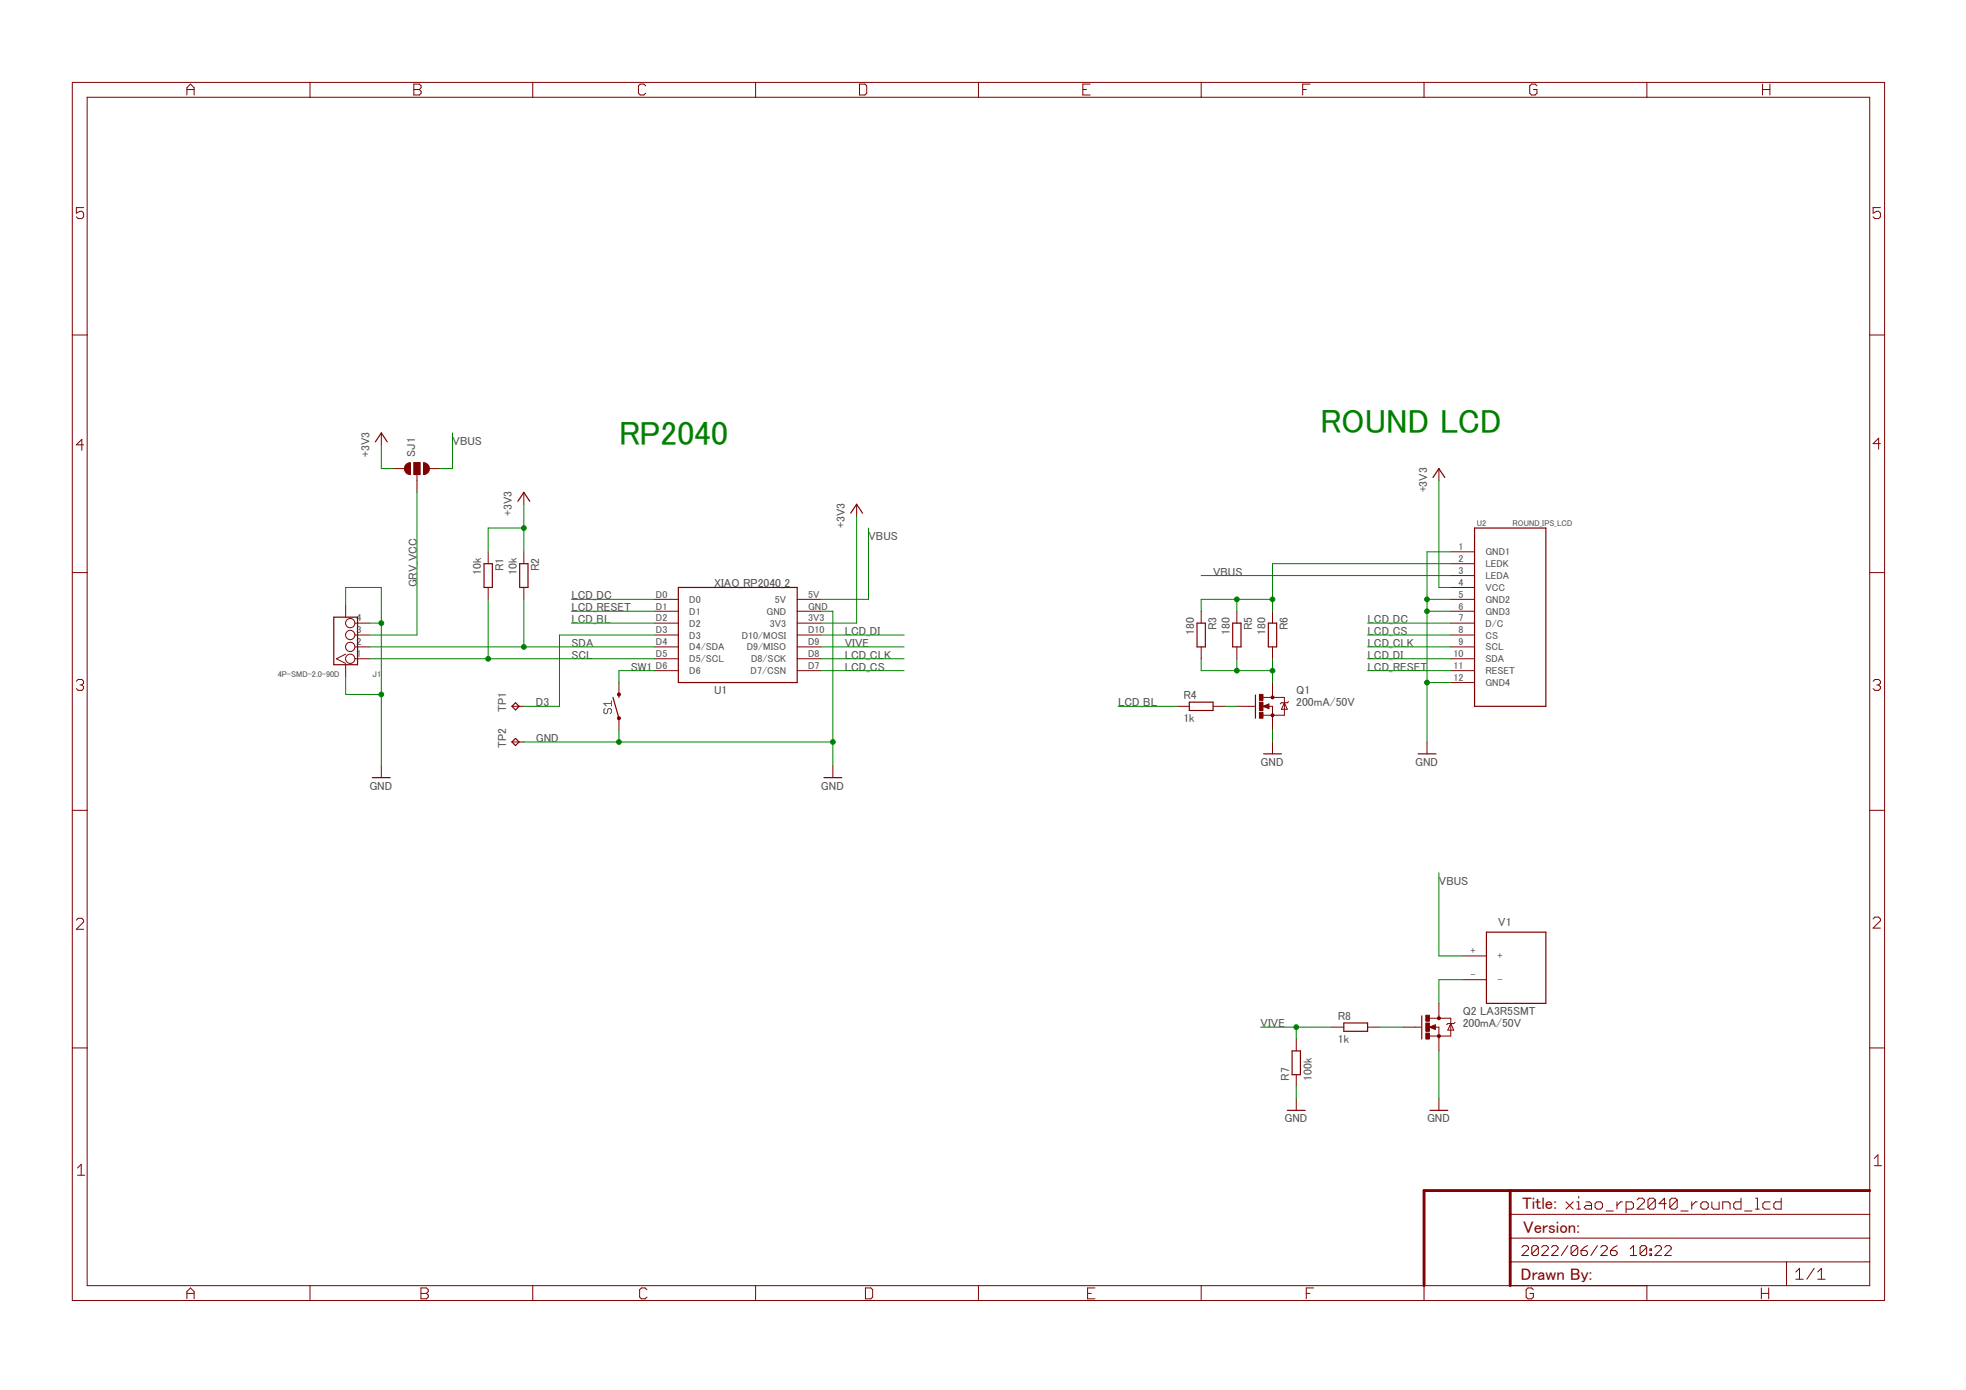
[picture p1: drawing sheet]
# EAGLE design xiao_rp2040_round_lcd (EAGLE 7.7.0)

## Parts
J1  4P-SMD-2.0-90D  GROVE-CONNECTOR-SMD-90D(4+2P-2.0)  [HW4-SMD-2.0-90D]
Q1  200mA/50V  MOSFET-NCHANNELBSS138  [SOT23-3]
Q2  200mA/50V  MOSFET-NCHANNELBSS138  [SOT23-3]
R1  10k  R-EU_R0603  [R0603]
R2  10k  R-EU_R0603  [R0603]
R3  180  R-EU_R0603  [R0603]
R4  1k  R-EU_R0603  [R0603]
R5  180  R-EU_R0603  [R0603]
R6  180  R-EU_R0603  [R0603]
R7  100k  R-EU_R0603  [R0603]
R8  1k  R-EU_R0603  [R0603]
S1  TACT_SW_3X4  [TACTILE_SWITCH_SMD_3X4MM]
SJ1  SOLDERJUMPER_2WAYS  [SJ_3]
TP1  TPTP18R  [TP18R]
TP2  TPTP18R  [TP18R]
U1  XIAO_RP2040_2  [XIAO_RP2040_2]
U2  ROUND_IPS_LCD  [ROUND_IPS_LCD]
V1  LA3R5SMT  [LA3R5-2]

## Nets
+3V3 [pow]: R1.1 R2.1 SJ1.1 U1.3V3 U2.4(VCC)
D3: TP1.TP U1.D3
GND: J1.4 J1.SS1 J1.SS2 Q1.2(S) Q2.2(S) R7.1 S1.1 S1.2 TP2.TP U1.GND U2.1(GND1) U2.5(GND2) U2.6(GND3) U2.12(GND4)
GRV_VCC [usbvcc]: J1.3 SJ1.2
LCD_BL: R4.1 U1.D2
LCD_CLK: U1.D8(D8/SCK) U2.9(SCL)
LCD_CS: U1.D7(D7/CSN) U2.8(CS)
LCD_DC: U1.D0 U2.7(D/C)
LCD_DI: U1.D10(D10/MOSI) U2.10(SDA)
LCD_RESET: U1.D1 U2.11(RESET)
LED_K [usbvcc]: R3.1 R5.1 R6.1 U2.2(LEDK)
N$1: Q1.1(G) R4.2
N$2 [usbvcc]: Q1.3(D) R3.2 R5.2 R6.2
N$4: Q2.3(D) V1.-
N$5: Q2.1(G) R8.2
SCL: J1.1 R1.2 U1.D5(D5/SCL)
SDA: J1.2 R2.2 U1.D4(D4/SDA)
SW1: S1.3 S1.4 U1.D6
VBUS [usbvcc]: SJ1.3 U1.5V U2.3(LEDA) V1.+
VIVE: R7.2 R8.1 U1.D9(D9/MISO)

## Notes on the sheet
- ROUND LCD
- RP2040

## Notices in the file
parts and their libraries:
SparkFun-Aesthetics: Licensing: Creative Commons ShareAlike 4.0 International - https://creativecommons.org/licenses/by-sa/4.0
